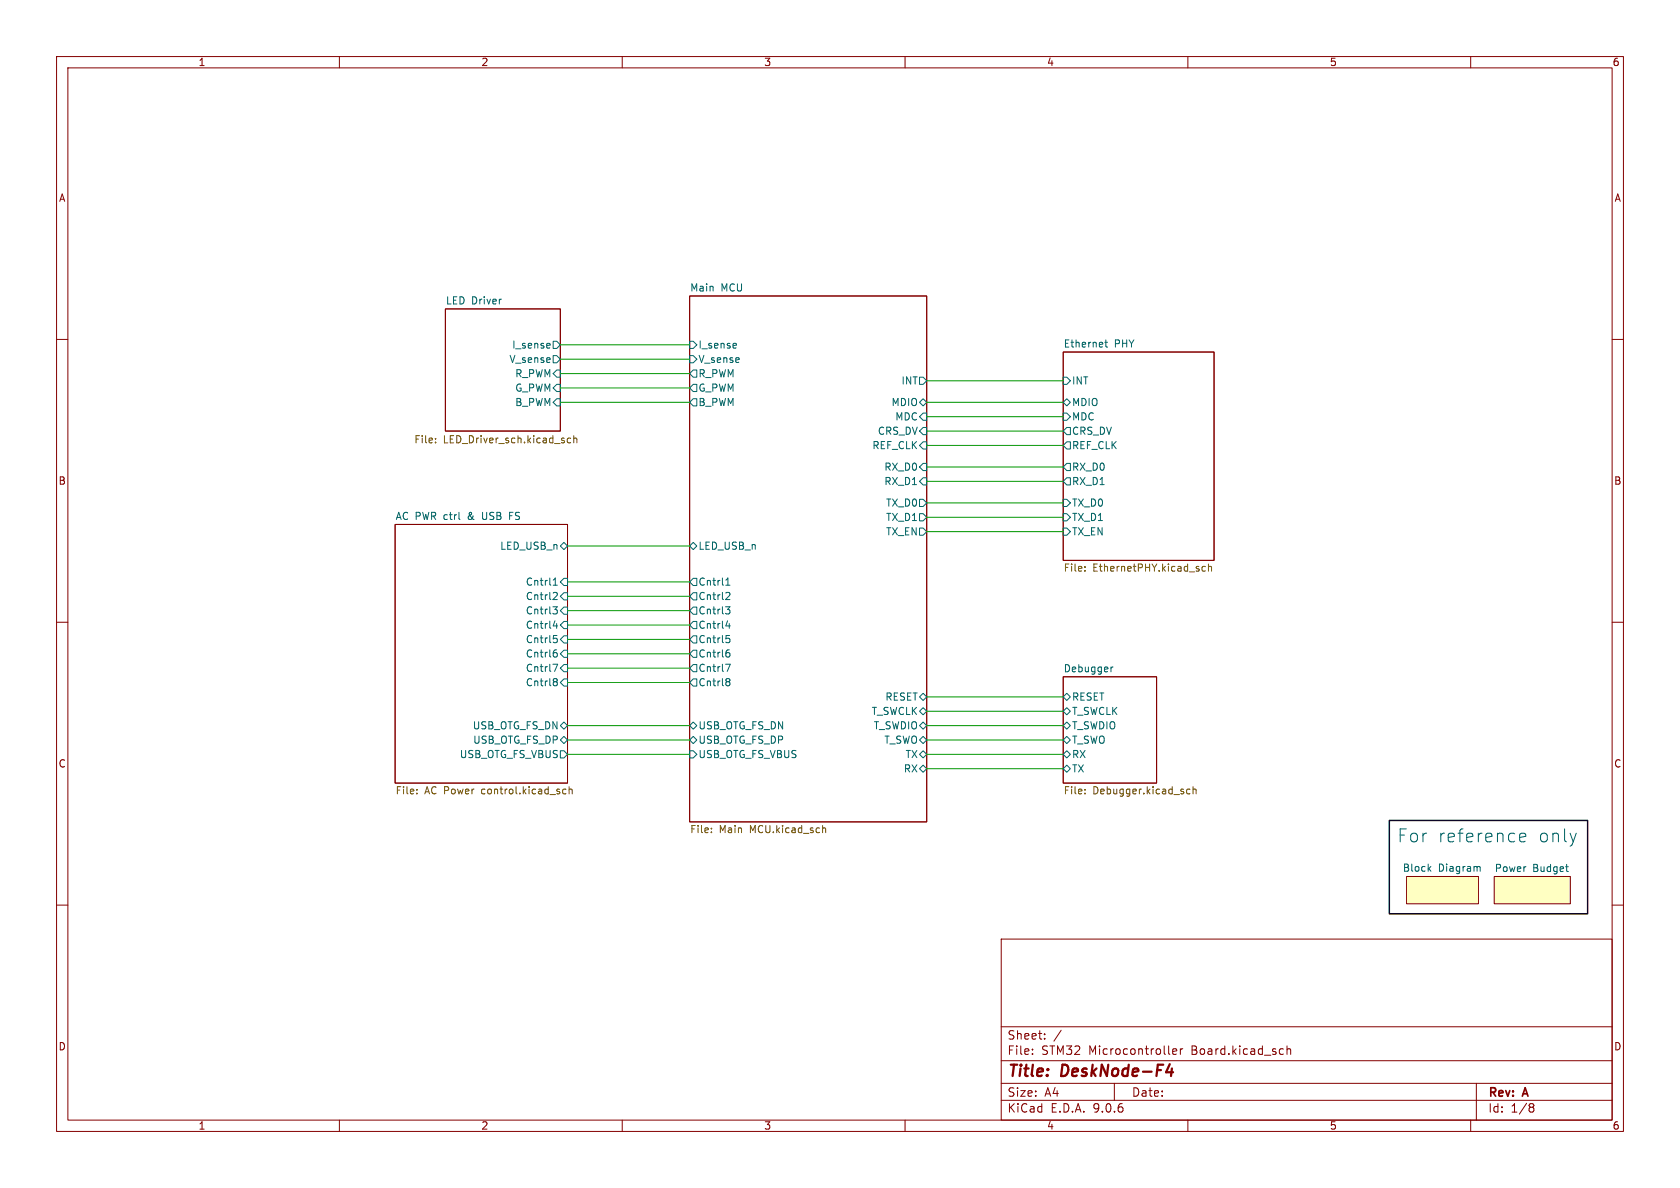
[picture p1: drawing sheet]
(kicad_sch
 (version 20250114)
 (generator "eeschema")
 (generator_version "9.0")
 (paper "A4")
 (title_block
  (title "DeskNode-F4")
  (rev "A"))
 (lib_symbols)
 (rectangle
  (start 245.618 145.034)
  (end 280.67 161.544)
  (stroke (width 0.254) (type solid) (color 0 0 0 1))
  (fill (type none)))
 (text "For reference only"
  (exclude_from_sim no)
  (at 246.888 149.352 0)
  (effects (font (size 2.286 2.286)) (justify left bottom)))
 (wire
  (pts (xy 163.83 123.19) (xy 187.96 123.19))
  (stroke (width 0) (type default)))
 (wire
  (pts (xy 100.33 107.95) (xy 121.92 107.95))
  (stroke (width 0) (type default)))
 (wire
  (pts (xy 99.06 71.12) (xy 121.92 71.12))
  (stroke (width 0) (type default)))
 (wire
  (pts (xy 100.33 118.11) (xy 121.92 118.11))
  (stroke (width 0) (type default)))
 (wire
  (pts (xy 163.83 71.12) (xy 187.96 71.12))
  (stroke (width 0) (type default)))
 (wire
  (pts (xy 99.06 63.5) (xy 121.92 63.5))
  (stroke (width 0) (type default)))
 (wire
  (pts (xy 100.33 102.87) (xy 121.92 102.87))
  (stroke (width 0) (type default)))
 (wire
  (pts (xy 163.83 128.27) (xy 187.96 128.27))
  (stroke (width 0) (type default)))
 (wire
  (pts (xy 163.83 76.2) (xy 187.96 76.2))
  (stroke (width 0) (type default)))
 (wire
  (pts (xy 99.06 66.04) (xy 121.92 66.04))
  (stroke (width 0) (type default)))
 (wire
  (pts (xy 100.33 105.41) (xy 121.92 105.41))
  (stroke (width 0) (type default)))
 (wire
  (pts (xy 163.83 82.55) (xy 187.96 82.55))
  (stroke (width 0) (type default)))
 (wire
  (pts (xy 163.83 135.89) (xy 187.96 135.89))
  (stroke (width 0) (type default)))
 (wire
  (pts (xy 163.83 91.44) (xy 187.96 91.44))
  (stroke (width 0) (type default)))
 (wire
  (pts (xy 100.33 128.27) (xy 121.92 128.27))
  (stroke (width 0) (type default)))
 (wire
  (pts (xy 163.83 130.81) (xy 187.96 130.81))
  (stroke (width 0) (type default)))
 (wire
  (pts (xy 100.33 133.35) (xy 121.92 133.35))
  (stroke (width 0) (type default)))
 (wire
  (pts (xy 100.33 130.81) (xy 121.92 130.81))
  (stroke (width 0) (type default)))
 (wire
  (pts (xy 163.83 78.74) (xy 187.96 78.74))
  (stroke (width 0) (type default)))
 (wire
  (pts (xy 99.06 60.96) (xy 121.92 60.96))
  (stroke (width 0) (type default)))
 (wire
  (pts (xy 163.83 67.31) (xy 187.96 67.31))
  (stroke (width 0) (type default)))
 (wire
  (pts (xy 163.83 133.35) (xy 187.96 133.35))
  (stroke (width 0) (type default)))
 (wire
  (pts (xy 100.33 96.52) (xy 121.92 96.52))
  (stroke (width 0) (type default)))
 (wire
  (pts (xy 100.33 113.03) (xy 121.92 113.03))
  (stroke (width 0) (type default)))
 (wire
  (pts (xy 100.33 110.49) (xy 121.92 110.49))
  (stroke (width 0) (type default)))
 (wire
  (pts (xy 163.83 85.09) (xy 187.96 85.09))
  (stroke (width 0) (type default)))
 (wire
  (pts (xy 163.83 73.66) (xy 187.96 73.66))
  (stroke (width 0) (type default)))
 (wire
  (pts (xy 99.06 68.58) (xy 121.92 68.58))
  (stroke (width 0) (type default)))
 (wire
  (pts (xy 163.83 88.9) (xy 187.96 88.9))
  (stroke (width 0) (type default)))
 (wire
  (pts (xy 100.33 115.57) (xy 121.92 115.57))
  (stroke (width 0) (type default)))
 (wire
  (pts (xy 163.83 125.73) (xy 187.96 125.73))
  (stroke (width 0) (type default)))
 (wire
  (pts (xy 100.33 120.65) (xy 121.92 120.65))
  (stroke (width 0) (type default)))
 (wire
  (pts (xy 163.83 93.98) (xy 187.96 93.98))
  (stroke (width 0) (type default)))
 (sheet
  (at 78.74 54.61)
  (size 20.32 21.59)
  (exclude_from_sim no)
  (in_bom yes)
  (on_board yes)
  (dnp no)
  (stroke (width 0.1524) (type solid))
  (fill (color 0 0 0 0.0000))
  (property "Sheetname" "LED Driver" (at 78.74 53.8984 0) (effects (font (size 1.27 1.27)) (justify left bottom)))
  (property "Sheetfile" "LED_Driver_sch.kicad_sch" (at 73.152 76.962 0) (effects (font (size 1.27 1.27)) (justify left top)))
  (pin "B_PWM" input (at 99.06 71.12 0) (effects (font (size 1.27 1.27)) (justify right)))
  (pin "G_PWM" input (at 99.06 68.58 0) (effects (font (size 1.27 1.27)) (justify right)))
  (pin "I_sense" output (at 99.06 60.96 0) (effects (font (size 1.27 1.27)) (justify right)))
  (pin "R_PWM" input (at 99.06 66.04 0) (effects (font (size 1.27 1.27)) (justify right)))
  (pin "V_sense" output (at 99.06 63.5 0) (effects (font (size 1.27 1.27)) (justify right))))
 (sheet
  (at 69.85 92.71)
  (size 30.48 45.72)
  (exclude_from_sim no)
  (in_bom yes)
  (on_board yes)
  (dnp no)
  (fields_autoplaced yes)
  (stroke (width 0.1524) (type solid))
  (fill (color 0 0 0 0.0000))
  (property "Sheetname" "AC PWR ctrl & USB FS" (at 69.85 91.9984 0) (effects (font (size 1.27 1.27)) (justify left bottom)))
  (property "Sheetfile" "AC Power control.kicad_sch" (at 69.85 139.0146 0) (effects (font (size 1.27 1.27)) (justify left top)))
  (pin "Cntrl1" input (at 100.33 102.87 0) (effects (font (size 1.27 1.27)) (justify right)))
  (pin "Cntrl2" input (at 100.33 105.41 0) (effects (font (size 1.27 1.27)) (justify right)))
  (pin "Cntrl3" input (at 100.33 107.95 0) (effects (font (size 1.27 1.27)) (justify right)))
  (pin "Cntrl4" input (at 100.33 110.49 0) (effects (font (size 1.27 1.27)) (justify right)))
  (pin "Cntrl5" input (at 100.33 113.03 0) (effects (font (size 1.27 1.27)) (justify right)))
  (pin "Cntrl6" input (at 100.33 115.57 0) (effects (font (size 1.27 1.27)) (justify right)))
  (pin "Cntrl7" input (at 100.33 118.11 0) (effects (font (size 1.27 1.27)) (justify right)))
  (pin "Cntrl8" input (at 100.33 120.65 0) (effects (font (size 1.27 1.27)) (justify right)))
  (pin "LED_USB_n" bidirectional (at 100.33 96.52 0) (effects (font (size 1.27 1.27)) (justify right)))
  (pin "USB_OTG_FS_DN" bidirectional (at 100.33 128.27 0) (effects (font (size 1.27 1.27)) (justify right)))
  (pin "USB_OTG_FS_DP" bidirectional (at 100.33 130.81 0) (effects (font (size 1.27 1.27)) (justify right)))
  (pin "USB_OTG_FS_VBUS" output (at 100.33 133.35 0) (effects (font (size 1.27 1.27)) (justify right))))
 (sheet
  (at 187.96 62.23)
  (size 26.67 36.83)
  (exclude_from_sim no)
  (in_bom yes)
  (on_board yes)
  (dnp no)
  (fields_autoplaced yes)
  (stroke (width 0.1524) (type solid))
  (fill (color 0 0 0 0.0000))
  (property "Sheetname" "Ethernet PHY" (at 187.96 61.5184 0) (effects (font (size 1.27 1.27)) (justify left bottom)))
  (property "Sheetfile" "EthernetPHY.kicad_sch" (at 187.96 99.6446 0) (effects (font (size 1.27 1.27)) (justify left top)))
  (pin "CRS_DV" output (at 187.96 76.2 180) (effects (font (size 1.27 1.27)) (justify left)))
  (pin "INT" input (at 187.96 67.31 180) (effects (font (size 1.27 1.27)) (justify left)))
  (pin "MDC" input (at 187.96 73.66 180) (effects (font (size 1.27 1.27)) (justify left)))
  (pin "MDIO" bidirectional (at 187.96 71.12 180) (effects (font (size 1.27 1.27)) (justify left)))
  (pin "REF_CLK" output (at 187.96 78.74 180) (effects (font (size 1.27 1.27)) (justify left)))
  (pin "RX_D0" output (at 187.96 82.55 180) (effects (font (size 1.27 1.27)) (justify left)))
  (pin "RX_D1" output (at 187.96 85.09 180) (effects (font (size 1.27 1.27)) (justify left)))
  (pin "TX_D0" input (at 187.96 88.9 180) (effects (font (size 1.27 1.27)) (justify left)))
  (pin "TX_D1" input (at 187.96 91.44 180) (effects (font (size 1.27 1.27)) (justify left)))
  (pin "TX_EN" input (at 187.96 93.98 180) (effects (font (size 1.27 1.27)) (justify left))))
 (sheet
  (at 248.666 154.94)
  (size 12.7 4.826)
  (exclude_from_sim no)
  (in_bom yes)
  (on_board yes)
  (dnp no)
  (stroke (width 0.1524) (type solid))
  (fill (color 255 255 194 1.0000))
  (property "Sheetname" "Block Diagram" (at 247.904 154.178 0) (effects (font (size 1.27 1.27) (thickness 0.1588)) (justify left bottom)))
  (property "Sheetfile" "Block Diagram.kicad_sch" (at 248.666 183.4646 0) (effects (font (size 1.27 1.27)) (justify left top) (hide yes))))
 (sheet
  (at 187.96 119.634)
  (size 16.51 18.796)
  (exclude_from_sim no)
  (in_bom yes)
  (on_board yes)
  (dnp no)
  (fields_autoplaced yes)
  (stroke (width 0.1524) (type solid))
  (fill (color 0 0 0 0.0000))
  (property "Sheetname" "Debugger" (at 187.96 118.9224 0) (effects (font (size 1.27 1.27)) (justify left bottom)))
  (property "Sheetfile" "Debugger.kicad_sch" (at 187.96 139.0146 0) (effects (font (size 1.27 1.27)) (justify left top)))
  (pin "RESET" bidirectional (at 187.96 123.19 180) (effects (font (size 1.27 1.27)) (justify left)))
  (pin "T_SWCLK" bidirectional (at 187.96 125.73 180) (effects (font (size 1.27 1.27)) (justify left)))
  (pin "T_SWDIO" bidirectional (at 187.96 128.27 180) (effects (font (size 1.27 1.27)) (justify left)))
  (pin "T_SWO" bidirectional (at 187.96 130.81 180) (effects (font (size 1.27 1.27)) (justify left)))
  (pin "RX" bidirectional (at 187.96 133.35 180) (effects (font (size 1.27 1.27)) (justify left)))
  (pin "TX" bidirectional (at 187.96 135.89 180) (effects (font (size 1.27 1.27)) (justify left))))
 (sheet
  (at 264.16 154.94)
  (size 13.462 4.826)
  (exclude_from_sim no)
  (in_bom yes)
  (on_board yes)
  (dnp no)
  (fields_autoplaced yes)
  (stroke (width 0.1524) (type solid))
  (fill (color 255 255 194 1.0000))
  (property "Sheetname" "Power Budget" (at 264.16 154.2284 0) (effects (font (size 1.27 1.27)) (justify left bottom)))
  (property "Sheetfile" "Power Tree.kicad_sch" (at 264.16 160.3506 0) (effects (font (size 1.27 1.27)) (justify left top) (hide yes))))
 (sheet
  (at 121.92 52.324)
  (size 41.91 92.964)
  (exclude_from_sim no)
  (in_bom yes)
  (on_board yes)
  (dnp no)
  (fields_autoplaced yes)
  (stroke (width 0.1524) (type solid))
  (fill (color 0 0 0 0.0000))
  (property "Sheetname" "Main MCU" (at 121.92 51.6124 0) (effects (font (size 1.27 1.27)) (justify left bottom)))
  (property "Sheetfile" "Main MCU.kicad_sch" (at 121.92 145.8726 0) (effects (font (size 1.27 1.27)) (justify left top)))
  (pin "B_PWM" output (at 121.92 71.12 180) (effects (font (size 1.27 1.27)) (justify left)))
  (pin "Cntrl1" output (at 121.92 102.87 180) (effects (font (size 1.27 1.27)) (justify left)))
  (pin "Cntrl2" output (at 121.92 105.41 180) (effects (font (size 1.27 1.27)) (justify left)))
  (pin "Cntrl3" output (at 121.92 107.95 180) (effects (font (size 1.27 1.27)) (justify left)))
  (pin "Cntrl4" output (at 121.92 110.49 180) (effects (font (size 1.27 1.27)) (justify left)))
  (pin "Cntrl5" output (at 121.92 113.03 180) (effects (font (size 1.27 1.27)) (justify left)))
  (pin "Cntrl6" output (at 121.92 115.57 180) (effects (font (size 1.27 1.27)) (justify left)))
  (pin "Cntrl7" output (at 121.92 118.11 180) (effects (font (size 1.27 1.27)) (justify left)))
  (pin "Cntrl8" output (at 121.92 120.65 180) (effects (font (size 1.27 1.27)) (justify left)))
  (pin "CRS_DV" input (at 163.83 76.2 0) (effects (font (size 1.27 1.27)) (justify right)))
  (pin "G_PWM" output (at 121.92 68.58 180) (effects (font (size 1.27 1.27)) (justify left)))
  (pin "INT" output (at 163.83 67.31 0) (effects (font (size 1.27 1.27)) (justify right)))
  (pin "I_sense" input (at 121.92 60.96 180) (effects (font (size 1.27 1.27)) (justify left)))
  (pin "LED_USB_n" bidirectional (at 121.92 96.52 180) (effects (font (size 1.27 1.27)) (justify left)))
  (pin "MDC" input (at 163.83 73.66 0) (effects (font (size 1.27 1.27)) (justify right)))
  (pin "MDIO" bidirectional (at 163.83 71.12 0) (effects (font (size 1.27 1.27)) (justify right)))
  (pin "REF_CLK" input (at 163.83 78.74 0) (effects (font (size 1.27 1.27)) (justify right)))
  (pin "RX_D0" input (at 163.83 82.55 0) (effects (font (size 1.27 1.27)) (justify right)))
  (pin "RX_D1" input (at 163.83 85.09 0) (effects (font (size 1.27 1.27)) (justify right)))
  (pin "R_PWM" output (at 121.92 66.04 180) (effects (font (size 1.27 1.27)) (justify left)))
  (pin "TX_D0" output (at 163.83 88.9 0) (effects (font (size 1.27 1.27)) (justify right)))
  (pin "TX_D1" output (at 163.83 91.44 0) (effects (font (size 1.27 1.27)) (justify right)))
  (pin "TX_EN" output (at 163.83 93.98 0) (effects (font (size 1.27 1.27)) (justify right)))
  (pin "RESET" bidirectional (at 163.83 123.19 0) (effects (font (size 1.27 1.27)) (justify right)))
  (pin "T_SWCLK" bidirectional (at 163.83 125.73 0) (effects (font (size 1.27 1.27)) (justify right)))
  (pin "T_SWDIO" bidirectional (at 163.83 128.27 0) (effects (font (size 1.27 1.27)) (justify right)))
  (pin "T_SWO" bidirectional (at 163.83 130.81 0) (effects (font (size 1.27 1.27)) (justify right)))
  (pin "USB_OTG_FS_DN" bidirectional (at 121.92 128.27 180) (effects (font (size 1.27 1.27)) (justify left)))
  (pin "USB_OTG_FS_DP" bidirectional (at 121.92 130.81 180) (effects (font (size 1.27 1.27)) (justify left)))
  (pin "USB_OTG_FS_VBUS" input (at 121.92 133.35 180) (effects (font (size 1.27 1.27)) (justify left)))
  (pin "RX" bidirectional (at 163.83 135.89 0) (effects (font (size 1.27 1.27)) (justify right)))
  (pin "TX" bidirectional (at 163.83 133.35 0) (effects (font (size 1.27 1.27)) (justify right)))
  (pin "V_sense" input (at 121.92 63.5 180) (effects (font (size 1.27 1.27)) (justify left))))
 (sheet_instances
  (path ""
   (page "1")))
 (embedded_fonts no))
